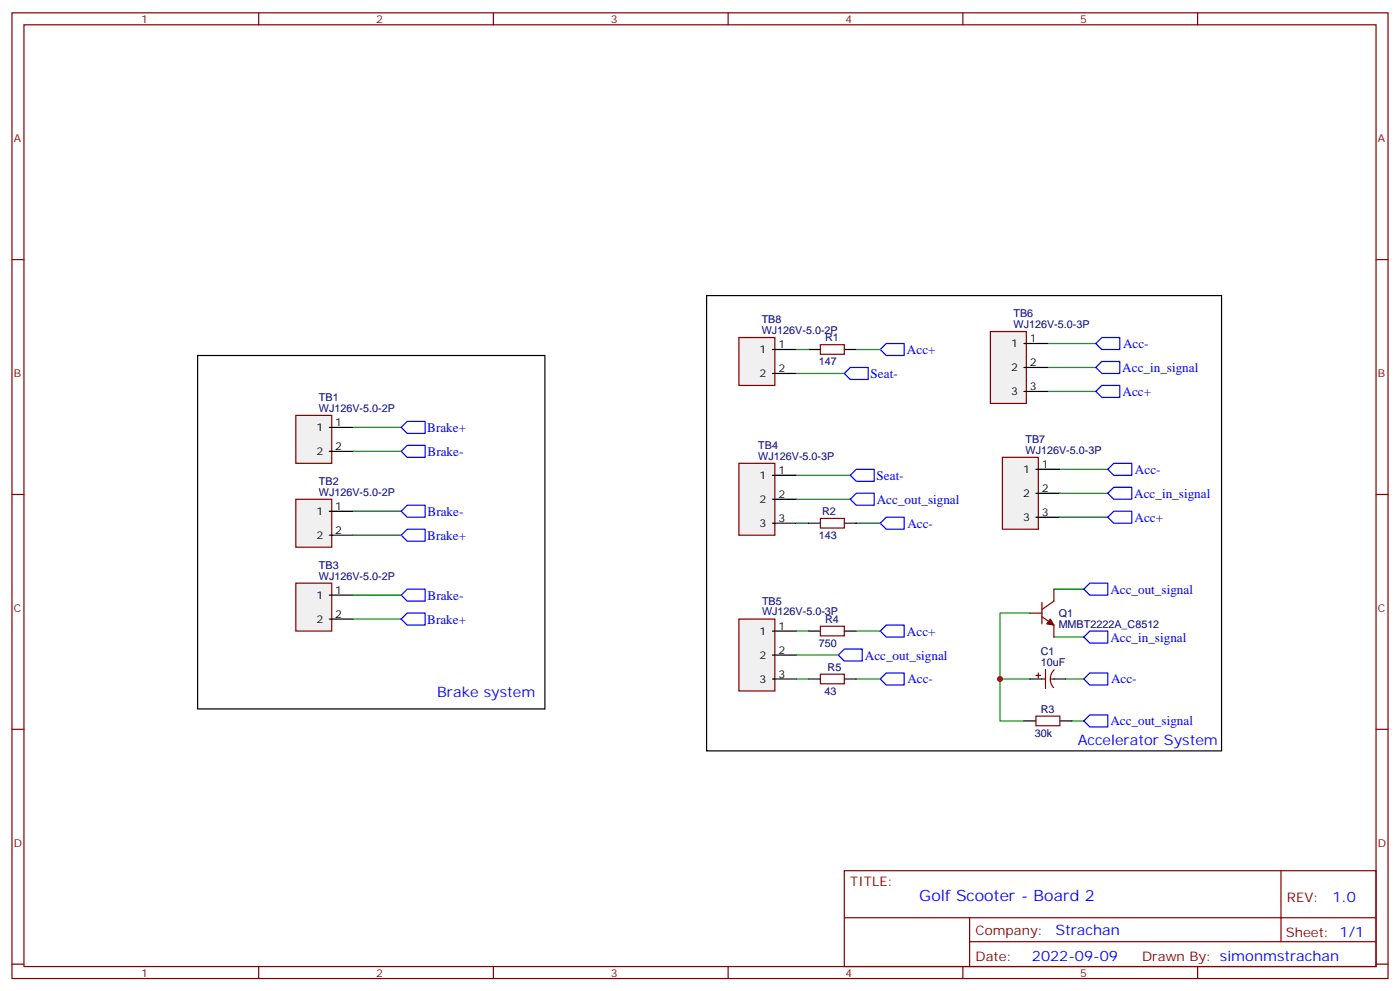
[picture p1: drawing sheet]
<svg xmlns="http://www.w3.org/2000/svg" width="412mm" height="292mm" viewBox="0 0 412 292" stroke-linecap="round" stroke-linejoin="round" font-family="sans-serif">
<g fill="none" stroke="#870000" stroke-width=".35">
<path d="M3.5 3.8h405.4v284.3h-405.4zM7.1 7.3h398.2v277.3h-398.2zM76.2 3.8v3.5M145.3 3.8v3.5M214.5 3.8v3.5M283.6 3.8v3.5M352.8 3.8v3.5M3.5 76.4h3.6M405.3 76.4h3.6M241.7 101.5h7v2.8h-7zM3.5 145.6h3.6M405.3 145.6h3.6"/>
<path d="M241.7 184.4h7v2.8h-7zM241.7 198.5h7v2.8h-7zM3.5 214.7h3.6M405.3 214.7h3.6M248.7 256.4h156.6v28.2h-156.6zM377.3 256.4v20.9M248.7 270.2h156.5M285.6 277.3h119.6M285.6 270.2v14.1M3.5 283.9h3.6M76.2 284.6v3.5M145.3 284.6v3.5"/>
<path d="M214.5 284.6v3.5M283.6 284.6v3.5M352.8 284.6v3.5M405.3 283.9h3.6"/>
</g>
<path d="M238.1 102.9h3.6M248.7 102.9h3.5M238.1 185.8h3.6M238.1 199.9h3.6M248.7 185.8h3.5M248.7 199.9h3.5" fill="none" stroke="#000" stroke-width=".35"/>
<path d="M87.1 122.3h10.6v14.1h-10.6z" fill="#f0f0f0" stroke="#870000" stroke-width=".35"/>
<path d="M97 125.8h7.1M97 132.9h7.1" fill="none" stroke="#000" stroke-width=".35"/>
<path d="M87.1 147h10.6v14.1h-10.6z" fill="#f0f0f0" stroke="#870000" stroke-width=".35"/>
<path d="M97 150.5h7.1M97 157.6h7.1" fill="none" stroke="#000" stroke-width=".35"/>
<path d="M87.1 171.7h10.6v14.1h-10.6z" fill="#f0f0f0" stroke="#870000" stroke-width=".35"/>
<path d="M97 175.2h7.1M97 182.3h7.1" fill="none" stroke="#000" stroke-width=".35"/>
<path d="M217.7 99.4h10.5v14.1h-10.5z" fill="#f0f0f0" stroke="#870000" stroke-width=".35"/>
<path d="M227.5 102.9h7.1M227.5 110h7.1" fill="none" stroke="#000" stroke-width=".35"/>
<path d="M217.7 136.4h10.5v21.2h-10.5z" fill="#f0f0f0" stroke="#870000" stroke-width=".35"/>
<path d="M227.5 139.9h7.1M227.5 147h7.1M227.5 154.1h7.1" fill="none" stroke="#000" stroke-width=".35"/>
<path d="M217.7 182.3h10.5v21.1h-10.5z" fill="#f0f0f0" stroke="#870000" stroke-width=".35"/>
<path d="M227.5 185.8h7.1M227.5 192.9h7.1M227.5 199.9h7.1" fill="none" stroke="#000" stroke-width=".35"/>
<path d="M291.7 97.6h10.6v21.2h-10.6z" fill="#f0f0f0" stroke="#870000" stroke-width=".35"/>
<path d="M301.6 101.1h7.1M301.6 108.2h7.1M301.6 115.3h7.1" fill="none" stroke="#000" stroke-width=".35"/>
<path d="M295.3 134.7h10.6v21.1h-10.6z" fill="#f0f0f0" stroke="#870000" stroke-width=".35"/>
<path d="M208.1 87h151.7v134.1h-151.7zM58.2 104.7h102.3v104h-102.3zM305.2 138.2h7M238.1 154.1h3.6M248.7 154.1h3.5M305.2 145.2h7M305.2 152.3h7M303.4 199.9h3.5M310.4 199.9h3.6M301.6 212.3h3.6M312.2 212.3h3.5" fill="none" stroke="#000" stroke-width=".35"/>
<g fill="none" stroke="#008700" stroke-width=".35">
<path d="M234.6 110h14.1M234.6 102.9h3.5M252.2 102.9h7.1M308.7 101.1h14.1M308.7 108.2h14.1M308.7 115.3h14.1M104.1 125.8h14.1M104.1 132.9h14.1M234.6 139.9h15.9M312.2 138.2h14.1M104.1 157.6h14.1M104.1 150.5h14.1"/>
<path d="M234.6 147h15.9M234.6 154.1h3.5M252.2 154.1h7.1M312.2 145.2h14.1M312.2 152.3h14.1M104.1 175.2h14.1M310.4 173.5h8.9M104.1 182.3h14.1M234.6 192.9h12.3M234.6 185.8h3.5M234.6 199.9h3.5M252.2 185.8h7.1"/>
<path d="M252.2 199.9h7.1M294.6 199.9h8.8M303.4 180.5h-8.8v31.8h7M310.4 187.6h8.9M314 199.9h5.3M315.7 212.3h3.6"/>
</g>
<g fill="none" stroke="#00f" stroke-width=".35">
<path d="M248.7 110l1.8-1.8h5.3v3.5h-5.3zM259.3 102.9l1.8-1.8h5.2v3.6h-5.2zM322.8 108.2l1.8-1.8h5.2v3.6h-5.2zM322.8 115.3l1.8-1.8h5.2v3.5h-5.2zM322.8 101.1l1.8-1.7h5.2v3.5h-5.2zM118.2 125.8l1.7-1.7h5.3v3.5h-5.3zM119.9 131.1h5.3v3.6h-5.3l-1.7-1.8zM250.5 139.9l1.7-1.7h5.3v3.5h-5.3zM326.3 138.2l1.8-1.8h5.3v3.5h-5.3zM118.2 157.6l1.7-1.8h5.3v3.5h-5.3zM118.2 150.5l1.7-1.7h5.3v3.5h-5.3zM250.5 147l1.7-1.8h5.3v3.6h-5.3z"/>
<path d="M259.3 154.1l1.8-1.8h5.2v3.5h-5.2zM326.3 145.2l1.8-1.7h5.3v3.5h-5.3zM326.3 152.3l1.8-1.8h5.3v3.6h-5.3zM118.2 175.2l1.7-1.7h5.3v3.5h-5.3zM319.3 173.5l1.7-1.8h5.3v3.5h-5.3zM118.2 182.3l1.7-1.8h5.3v3.5h-5.3zM246.9 192.9l1.8-1.8h5.3v3.5h-5.3zM259.3 199.9l1.8-1.7h5.2v3.5h-5.2zM259.3 185.8l1.8-1.8h5.2v3.6h-5.2zM319.3 187.6l1.7-1.8h5.3v3.5h-5.3zM319.3 199.9l1.7-1.7h5.3v3.5h-5.3zM319.3 212.3l1.7-1.8h5.3v3.5h-5.3z"/>
</g>
<path d="M241.7 152.6h7v2.9h-7zM306.9 177.3v6.4M310.4 173.5v3.5l-3.5 2.5M303.4 180.5h3.5M305.2 198.9h1.4M305.9 198.2v1.4M306.9 199.9h1.1M306.9 181.6l3.5 2.4v3.6M308 197.1v5.6M309.4 199.9h1M310.5 197.2a3.8 3.8 0 0 0-.1 5.3M305.2 210.9h7v2.8h-7z" fill="none" stroke="#870000" stroke-width=".35"/>
<path d="M309.4 182.3l1 1.7-2.1-.3z" fill="#870000" stroke="#870000" stroke-width=".35"/>
<circle cx="294.6" cy="199.9" r=".88" fill="#c00"/>
<text font-size="4.6" fill="#00f" x="270.8" y="265.4">Golf Scooter - Board 2</text>
<g font-size="4.2" fill="#00f">
<text x="128.8" y="205.2">Brake system</text>
<text x="317.5" y="219.3">Accelerator System</text>
<text x="392.5" y="265.6">1.0</text>
<text x="310.9" y="275.2">Strachan</text>
<text x="304" y="283">2022-09-09</text>
</g>
<g font-size="3.9" fill="#00f">
<text x="267.2" y="104.2">Acc+</text>
<text x="330.8" y="102.5">Acc-</text>
<text x="256.5" y="111.3">Seat-</text>
<text x="330.6" y="109.5">Acc_in_signal</text>
<text x="330.7" y="116.6">Acc+</text>
<text x="125.8" y="127.2">Brake+</text>
<text x="125.9" y="134.2">Brake-</text>
<text x="258.2" y="141.3">Seat-</text>
<text x="334.3" y="139.5">Acc-</text>
<text x="258.3" y="148.3">Acc_out_signal</text>
<text x="334.1" y="146.6">Acc_in_signal</text>
<text x="125.9" y="151.9">Brake-</text>
<text x="267.3" y="155.4">Acc-</text>
<text x="334.2" y="153.6">Acc+</text>
<text x="125.8" y="158.9">Brake+</text>
<text x="125.9" y="176.6">Brake-</text>
<text x="327.1" y="174.8">Acc_out_signal</text>
<text x="125.8" y="183.6">Brake+</text>
<text x="267.2" y="187.1">Acc+</text>
<text x="327.1" y="188.9">Acc_in_signal</text>
<text x="254.8" y="194.2">Acc_out_signal</text>
<text x="267.3" y="201.2">Acc-</text>
<text x="327.3" y="201.2">Acc-</text>
<text x="327.1" y="213.6">Acc_out_signal</text>
</g>
<g font-size="3.9" fill="#800">
<text x="250.5" y="260.9">TITLE:</text>
<text x="379.1" y="265.6">REV:</text>
<text x="287.4" y="275.1">Company:</text>
<text x="378.7" y="275.8">Sheet: 1/1</text>
<text x="287.4" y="282.8">Date:</text>
<text x="336.4" y="282.9">Drawn By: simonmstrachan</text>
</g>
<g font-size="3.2" fill="#800">
<text x="41.6" y="6.8">1</text>
<text x="110.8" y="6.8">2</text>
<text x="179.9" y="6.8">3</text>
<text x="249.1" y="6.8">4</text>
<text x="318.2" y="6.8">5</text>
<text x="4.1" y="41.9">A</text>
<text x="405.9" y="41.9">A</text>
<text x="4.1" y="111">B</text>
<text x="405.9" y="111">B</text>
<text x="4.1" y="180.2">C</text>
<text x="405.9" y="180.2">C</text>
<text x="4.1" y="249.3">D</text>
<text x="405.9" y="249.3">D</text>
<text x="41.6" y="287.6">1</text>
<text x="110.8" y="287.6">2</text>
<text x="179.9" y="287.6">3</text>
<text x="249.1" y="287.6">4</text>
<text x="318.2" y="287.6">5</text>
</g>
<g font-size="3.2" fill="#000080">
<text x="224.4" y="95.1">TB8</text>
<text x="298.6" y="93.4">TB6</text>
<text x="224.4" y="98.3">WJ126V-5.0-2P</text>
<text x="243.1" y="100.5">R1</text>
<text x="298.6" y="96.6">WJ126V-5.0-3P</text>
<text x="241.2" y="107.6">147</text>
<text x="93.9" y="118.1">TB1</text>
<text x="93.9" y="121.2">WJ126V-5.0-2P</text>
<text x="302.1" y="130.4">TB7</text>
<text x="223.4" y="135.4">WJ126V-5.0-3P</text>
<text x="223.4" y="132.1">TB4</text>
<text x="302.1" y="133.6">WJ126V-5.0-3P</text>
<text x="93.9" y="142.8">TB2</text>
<text x="93.9" y="145.9">WJ126V-5.0-2P</text>
<text x="242.2" y="151.7">R2</text>
<text x="241.2" y="158.7">143</text>
<text x="93.9" y="167.5">TB3</text>
<text x="93.9" y="170.6">WJ126V-5.0-2P</text>
<text x="224.5" y="178">TB5</text>
<text x="224.5" y="181.2">WJ126V-5.0-3P</text>
<text x="243.1" y="183.5">R4</text>
<text x="311.9" y="184.8">MMBT2222A_C8512</text>
<text x="311.9" y="181.7">Q1</text>
<text x="241.2" y="190.5">750</text>
<text x="243.8" y="197.6">R5</text>
<text x="306.6" y="196">10uF</text>
<text x="306.6" y="192.9">C1</text>
<text x="242.8" y="204.6">43</text>
<text x="306.6" y="209.9">R3</text>
<text x="304.8" y="216.9">30k</text>
</g>
<g font-size="3.2">
<text x="303.4" y="100.8">1</text>
<text x="223.8" y="104">1</text>
<text x="229.3" y="102.6">1</text>
<text x="297.8" y="102.2">1</text>
<text x="303.4" y="107.8">2</text>
<text x="223.8" y="111">2</text>
<text x="229.3" y="109.6">2</text>
<text x="297.8" y="109.3">2</text>
<text x="297.8" y="116.3">3</text>
<text x="303.4" y="114.9">3</text>
<text x="98.8" y="125.5">1</text>
<text x="93.2" y="126.9">1</text>
<text x="93.2" y="133.9">2</text>
<text x="98.8" y="132.5">2</text>
<text x="306.9" y="137.8">1</text>
<text x="223.8" y="141">1</text>
<text x="229.3" y="139.6">1</text>
<text x="301.4" y="139.2">1</text>
<text x="223.8" y="148.1">2</text>
<text x="229.3" y="146.6">2</text>
<text x="301.4" y="146.3">2</text>
<text x="306.9" y="144.9">2</text>
<text x="93.2" y="151.6">1</text>
<text x="98.8" y="150.2">1</text>
<text x="223.8" y="155.1">3</text>
<text x="229.3" y="153.7">3</text>
<text x="301.4" y="153.4">3</text>
<text x="306.9" y="151.9">3</text>
<text x="93.2" y="158.6">2</text>
<text x="98.8" y="157.2">2</text>
<text x="93.2" y="176.3">1</text>
<text x="98.8" y="174.9">1</text>
<text x="93.2" y="183.3">2</text>
<text x="98.8" y="181.9">2</text>
<text x="229.3" y="185.5">1</text>
<text x="223.8" y="186.9">1</text>
<text x="223.8" y="193.9">2</text>
<text x="229.3" y="192.5">2</text>
<text x="223.8" y="201">3</text>
<text x="229.3" y="199.6">3</text>
</g>
</svg>
